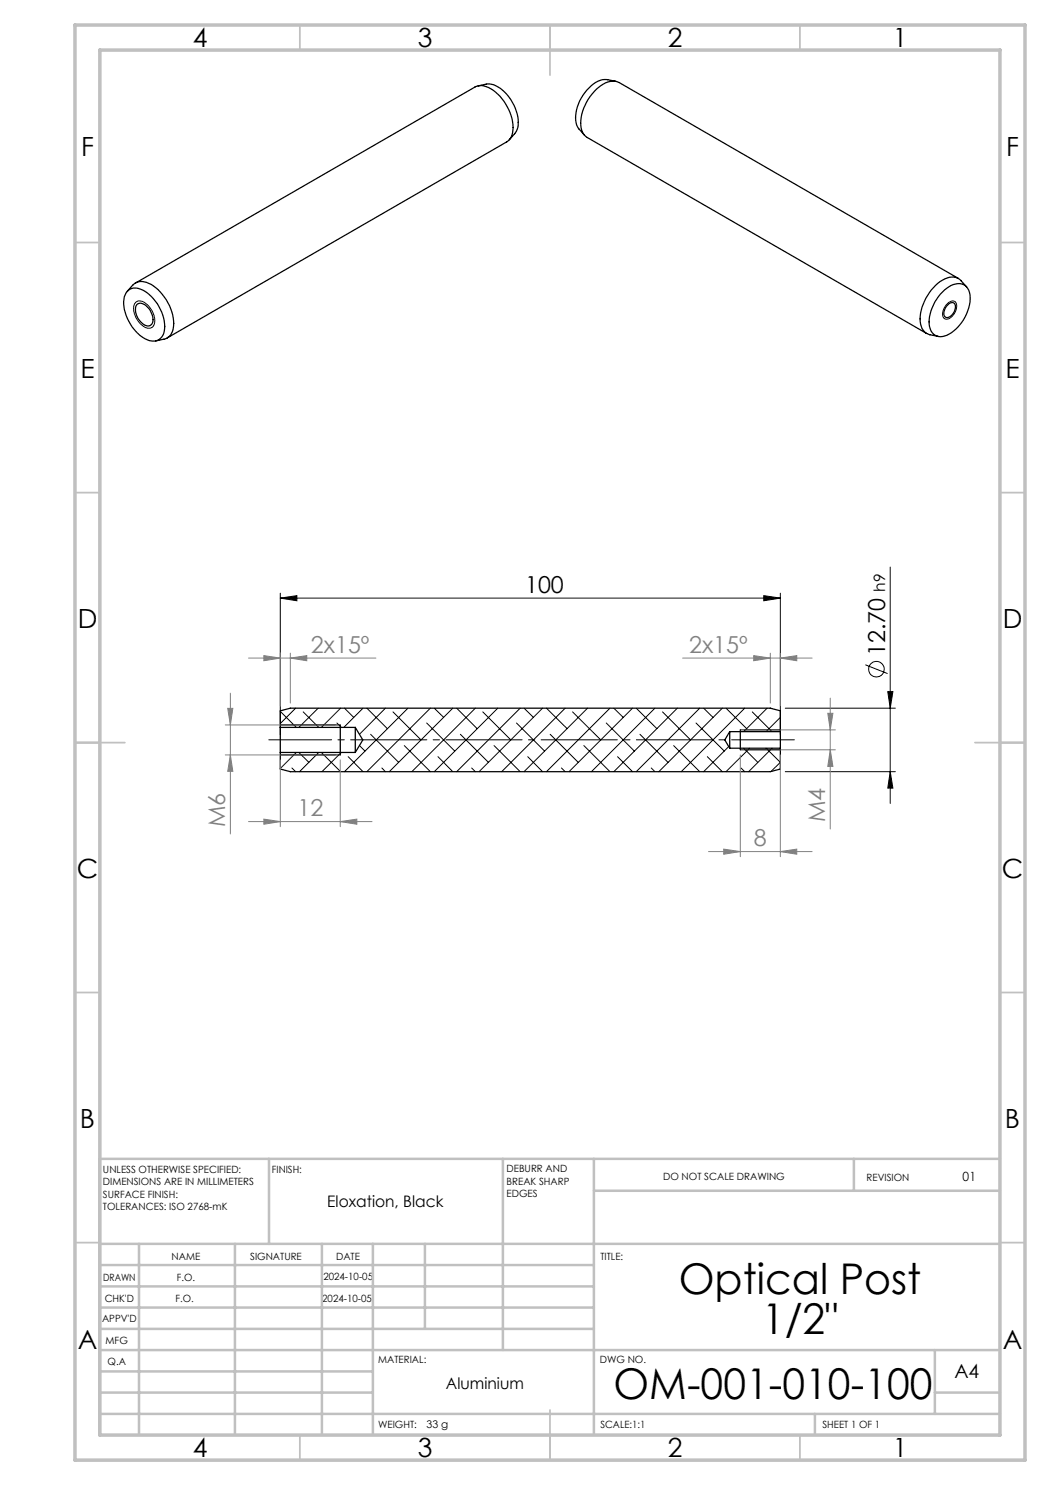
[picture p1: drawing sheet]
<svg xmlns="http://www.w3.org/2000/svg" width="210mm" height="297mm" viewBox="0 0 210 297" stroke-linecap="round" stroke-linejoin="round" font-family="sans-serif">
<g fill="none" stroke="#000" stroke-width=".2">
<path d="M27.1 60.6a1.7 1.7 0 0 1 2.4 .4 3.8 3.8 0 0 1 1.2 4.2 1.49 1.49 0 0 1-2.4-.2 3.8 3.8 0 0 1-1.3-4.3zM189.4 60.9l.3-.3a.94 .94 0 0 1 1.2-.3 .94 .94 0 0 1 .4 1.2 2.42 2.42 0 0 1-2.2 2.3 1.41 1.41 0 0 1-.3-2.1zM56.1 119.6l3.3-.5v1.1zM56.1 118.6v28.4M56.1 119.6h100M152.8 119.1l3.3 .5-3.3 .6zM156.1 118.6v28.4M178 113.4v47.3M173.1 133l4.4 1.7M177.6 138.3h1l-.6 3.3zM56.1 145h12M56.1 151h12"/>
<path d="M56.1 142.3l3.2 3.2M58.4 153.6l.7 .7M59.1 141.6l-3 3.1M59.3 150.5l-3.2 3.2M59.8 150.5l2 2M60.6 142.4l3.1 3.1M63.6 141.6l-3.8 3.9M63.7 150.5l-3.8 3.8M64.3 150.5l3.8 3.8M67.4 144.6l.9 .9M68.1 141.6l-3.8 3.9M68.3 150.5l-3.9 3.8"/>
<path d="M68.9 141.6l1.8 1.9M69.6 151.3l3 3M71.9 149.1l1.1 1.1M72.6 141.6l-3.8 3.9M73.4 141.6l4.1 4.1M74.1 146.9l5.6 5.6M76.4 153.6l.7 .7M77.1 141.6l-5.2 5.3M78.6 142.4l5.6 5.6M80.9 149.1l5.2 5.2M81.6 141.6l-12.7 12.7M85.3 144.6l5.6 5.6"/>
<path d="M86.1 141.6l-12.7 12.7M86.9 141.6l1.8 1.9M87.6 151.3l3 3M90.6 141.6l-12.7 12.7M91.3 141.6l4.1 4.1M92.1 146.9l5.6 5.6M94.3 153.6l.8 .7M95.1 141.6l-12.7 12.7M96.6 142.4l5.6 5.6M98.8 149.1l5.2 5.2M99.6 141.6l-12.7 12.7M103.3 144.6l5.6 5.6"/>
<path d="M104 141.6l-12.7 12.7M104.8 141.6l1.9 1.9M105.6 151.3l2.9 3M108.5 141.6l-12.7 12.7M109.3 141.6l4.1 4.1M110 146.9l5.6 5.6M112.3 153.6l.7 .7M113 141.6l-12.7 12.7M114.5 142.4l5.7 5.6M116.8 149.1l5.2 5.2M117.5 141.6l-12.7 12.7M121.2 144.6l5.7 5.6"/>
<path d="M122 141.6l-12.7 12.7M122.8 141.6l1.8 1.9M123.5 151.3l3 3M126.5 141.6l-12.7 12.7M127.2 141.6l4.2 4.1M128 146.9l5.6 5.6M130.2 153.6l.8 .7M131 141.6l-12.7 12.7M132.5 142.4l5.6 5.6M134.7 149.1l5.2 5.2M135.5 141.6l-12.7 12.7M139.2 144.6l5.7 5.6"/>
<path d="M139.9 141.6l-12.7 12.7M140.7 141.6l1.9 1.9M141.5 151.3l3 3M144.5 141.6l-12.7 12.7M145.2 141.6l4.1 4.1M145.8 149.3l-5.1 5M148.1 150h8M148.1 146h8M148.2 153.6l.7 .7M148.7 149.6l2.9 2.9M148.9 141.6l-12.7 12.7M149.9 149.6l-4.7 4.7"/>
<path d="M150.5 142.4l3.9 3.9M153.2 149.6l2.9 2.9-1.9 1.8M153.4 141.6l-4.7 4.7M154.4 149.6l-4.7 4.7M156.1 143.5l-2.9 2.8M157.1 154.3h22M157.1 141.6h22M178 154.3l.6 3.3h-1z"/>
<circle cx="175.3" cy="133.8" r="1.55"/>
</g>
<g fill="none" stroke="#000" stroke-width=".25">
<path d="M95.6 17.2a4.7 4.7 0 0 1 2.7-.3 8.3 8.3 0 0 1 5.3 6.5 3.8 3.8 0 0 1-.7 3.3l-1.1 1.3M123.2 16.3a6 6 0 0 0-2.8-.4 8.4 8.4 0 0 0-5.2 6.6 4 4 0 0 0 .6 3.3l1.1 1.3M25.4 58.3l1.1-1.3a2.83 2.83 0 0 1 3.8-.1 9.7 9.7 0 0 1 4.3 8.8 2.4 2.4 0 0 1-1.8 2.1l-1.6 .4M25.5 58.3a2.38 2.38 0 0 1 3-.3 8.7 8.7 0 0 1 4.3 8.3 2.38 2.38 0 0 1-3.8 1.4 8.8 8.8 0 0 1-4.2-7.9l.1-.5zM27.1 56.6l67.9-39.2a3.6 3.6 0 0 1 4.1 1 9.5 9.5 0 0 1 3.4 8.1l-.3 .9-.7 .9-68.1 39.3M188.5 58.4a3.9 3.9 0 0 1 4.2-1.5 2.86 2.86 0 0 1 1.3 3 8.5 8.5 0 0 1-5.1 7.3 2.29 2.29 0 0 1-3.1-2.3 9 9 0 0 1 2.7-6.5zM191.7 55.7l-67.9-39.2a3.8 3.8 0 0 0-4.1 1 9.1 9.1 0 0 0-3.4 8.6l.4 .7 .8 .7 67.8 39.2M193.3 57.4l-1.1-1.2a2.79 2.79 0 0 0-3.7-.2 9.5 9.5 0 0 0-4.4 8.8 2.5 2.5 0 0 0 1.9 2.2l1.6 .3M27.4 60.9a1.49 1.49 0 0 1 2.1 .5 3.1 3.1 0 0 1 .9 3.4 1.3 1.3 0 0 1-2.1-.2 3.2 3.2 0 0 1-.9-3.7zM189.6 61a.81 .81 0 0 1 1.1-.5 .81 .81 0 0 1 .4 1.1 1.87 1.87 0 0 1-1.9 1.9 1.67 1.67 0 0 1 .4-2.5zM56.1 145.5v5M56.1 145.5v-3.3l2-.6h96l2 .6v4.1"/>
<path d="M56.1 150.5h14.9M56.1 145.5h14.9M68.1 145v6M71 145.5v5M71 145.5l1.6 2.5-1.6 2.5M145.9 146.3v3.3M145.9 146.3l-.9 1.7 .9 1.6M145.9 146.3h10.2M145.9 149.6h10.2M148.1 146v4M156.1 146.3v3.3M156.1 149.6v4.2l-2 .5h-96l-2-.5v-3.3"/>
</g>
<g fill="none" stroke="#808080" stroke-width=".2">
<path d="M46.1 138.6v28.2M49.7 131.6h25.5M52.8 131.1l3.3 .5-3.3 .5zM56.1 130.6v10.6M58.1 131.6l3.2-.5v1zM58.1 130.6v10M136.5 131.6h25.9M150.7 131.1l3.4 .5-3.4 .5zM154.1 130.6v10M156.1 131.6l3.2-.5v1zM156.1 130.6v10.6M166.1 139.6v26.2"/>
<path d="M45 151h22.1M45 145h22.1M45.5 141.7h1.1l-.5 3.3zM46.1 151l.5 3.3h-1.1zM56.1 152v13.3M68.1 152v13.3M148.1 151v20.3M149 146h18.1M149 150h18.1M156.1 151v20.3M165.6 142.7h1l-.5 3.3zM166.1 150l.5 3.3h-1z"/>
<path d="M49.7 164.3h24.7M52.8 163.8l3.3 .5-3.3 .5zM68.1 164.3l3.3-.5v1zM141.7 170.3h20.7M144.7 169.8l3.4 .5-3.4 .5zM156.1 170.3l3.2-.5v1z"/>
</g>
<path d="M53.8 148h105.1" fill="none" stroke="#000" stroke-width=".2" stroke-dasharray="15.2 1.3 1.3 1.3" stroke-dashoffset="2.7"/>
<g fill="none" stroke="#c0c0c0" stroke-width=".35">
<path d="M60 5v5M110 5v10M160 5v5M15 48.5h5M200 48.5h5M15 98.5h5M200 98.5h5M15 148.5h10M195 148.5h10M15 198.5h5M200 198.5h5M15 248.5h5"/>
<path d="M200 248.5h5M60 287v5M110 282v10M160 287v5"/>
</g>
<g fill="none" stroke="#c0c0c0" stroke-width=".5">
<path d="M53.8 231.8v17M100.6 231.8v38.2M118.8 231.8v55.2M118.8 238.2h81.2M170.8 231.8v6.4M200 231.8h-180v55.2M20 248.8h180M20 257.3h98.8M20 253h98.8M27.8 248.8v38.2M47 248.8v38.2M64.4 248.8v38.2"/>
<path d="M74.6 248.8v38.2M85 248.8v17M20 265.8h98.8M20 261.5h98.8M20 278.5h54.6M20 274.3h54.6M20 270h180M187 278.5h13M187 270v12.8M20 282.8h180M163 282.8v4.2"/>
</g>
<path d="M15 5h190v287h-190zM20 10h180v277h-180z" fill="none" stroke="#c0c0c0" stroke-width=".7"/>
<g fill="#000">
<path d="M152.8 119.1l3.3 .5-3.3 .6zM56.1 119.6l3.3-.5v1.1z"/>
<path d="M178 154.3l.6 3.3h-1zM177.6 138.3h1l-.6 3.3z"/>
</g>
<g fill="#808080">
<path d="M156.1 170.3l3.2-.5v1zM144.7 169.8l3.4 .5-3.4 .5zM58.1 131.6l3.2-.5v1zM52.8 131.1l3.3 .5-3.3 .5z"/>
<path d="M52.8 163.8l3.3 .5-3.3 .5zM68.1 164.3l3.3-.5v1z"/>
<path d="M150.7 131.1l3.4 .5-3.4 .5zM156.1 131.6l3.2-.5v1z"/>
<path d="M46.1 151l.5 3.3h-1.1zM45.5 141.7h1.1l-.5 3.3z"/>
<path d="M165.6 142.7h1l-.5 3.3zM166.1 150l.5 3.3h-1z"/>
</g>
<g font-size="8.5">
<text x="135.8" y="258.8">Optical Post</text>
<text x="152.4" y="266.9">1/2&quot;</text>
<text x="122.7" y="279.7">OM-001-010-100</text>
</g>
<g font-size="5.3">
<text x="38.5" y="9.5">4</text>
<text x="83.5" y="9.5">3</text>
<text x="133.6" y="9.5">2</text>
<text x="178.6" y="9.5">1</text>
<text x="16.2" y="31.3">F</text>
<text x="201.2" y="31.3">F</text>
<text x="16.1" y="75.5">E</text>
<text x="201.1" y="75.5">E</text>
<text x="15.5" y="125.5">D</text>
<text x="200.5" y="125.5">D</text>
<text x="15.4" y="175.5">C</text>
<text x="200.4" y="175.5">C</text>
<text x="16" y="225.5">B</text>
<text x="201" y="225.5">B</text>
<text x="15.5" y="269.8">A</text>
<text x="200.5" y="269.8">A</text>
<text x="38.5" y="291.5">4</text>
<text x="83.5" y="291.5">3</text>
<text x="133.6" y="291.5">2</text>
<text x="178.6" y="291.5">1</text>
</g>
<g font-size="4.7">
<text x="105" y="118.6">100</text>
<text x="177" y="131.3" transform="rotate(-90 177 131.3)">12.70</text>
</g>
<g font-size="4.7" fill="#808080">
<text x="62.2" y="130.6">2x15º</text>
<text x="137.8" y="130.6">2x15º</text>
<text x="45.1" y="165.5" transform="rotate(-90 45.1 165.5)">M6</text>
<text x="59.5" y="163.3">12</text>
<text x="165.1" y="164.5" transform="rotate(-90 165.1 164.5)">M4</text>
<text x="150.8" y="169.3">8</text>
</g>
<text font-size="3.9" x="190.9" y="275.5">A4</text>
<g font-size="3.2">
<text x="65.5" y="241.4">Eloxation, Black</text>
<text x="89.2" y="277.9">Aluminium</text>
</g>
<text font-size="3.1" x="177.1" y="118.3" transform="rotate(-90 177.1 118.3)">h9</text>
<text font-size="2.5" x="192.5" y="236.1">01</text>
<text font-size="2.1" x="85.3" y="285.6">33 g</text>
<g font-size="2">
<text x="20.6" y="234.6">UNLESS OTHERWISE SPECIFIED:</text>
<text x="20.6" y="237.1">DIMENSIONS ARE IN MILLIMETERS</text>
<text x="20.6" y="239.6">SURFACE FINISH:</text>
<text x="54.4" y="234.6">FINISH:</text>
<text x="101.3" y="234.5">DEBURR AND</text>
<text x="101.3" y="237">BREAK SHARP</text>
<text x="101.3" y="239.5">EDGES</text>
<text x="132.6" y="236">DO NOT SCALE DRAWING</text>
<text x="173.3" y="236.2">REVISION</text>
<text x="20.6" y="242.1">TOLERANCES: ISO 2768-mK</text>
<text x="34.3" y="252">NAME</text>
<text x="50" y="251.9">SIGNATURE</text>
<text x="67.2" y="251.9">DATE</text>
<text x="120.1" y="251.9">TITLE:</text>
<text x="20.6" y="256.1">DRAWN</text>
<text x="35.3" y="256.1">F.O.</text>
<text x="64.7" y="255.9">2024-10-05</text>
<text x="20.9" y="260.3">CHK'D</text>
<text x="35.1" y="260.3">F.O.</text>
<text x="64.4" y="260.3">2024-10-05</text>
<text x="20.4" y="264.4">APPV'D</text>
<text x="21.1" y="268.8">MFG</text>
<text x="21.5" y="273">Q.A</text>
<text x="75.6" y="272.5">MATERIAL:</text>
<text x="120" y="272.5">DWG NO.</text>
<text x="75.6" y="285.5">WEIGHT:</text>
<text x="120.1" y="285.6">SCALE:1:1</text>
<text x="164.5" y="285.6">SHEET 1 OF 1</text>
</g>
</svg>
